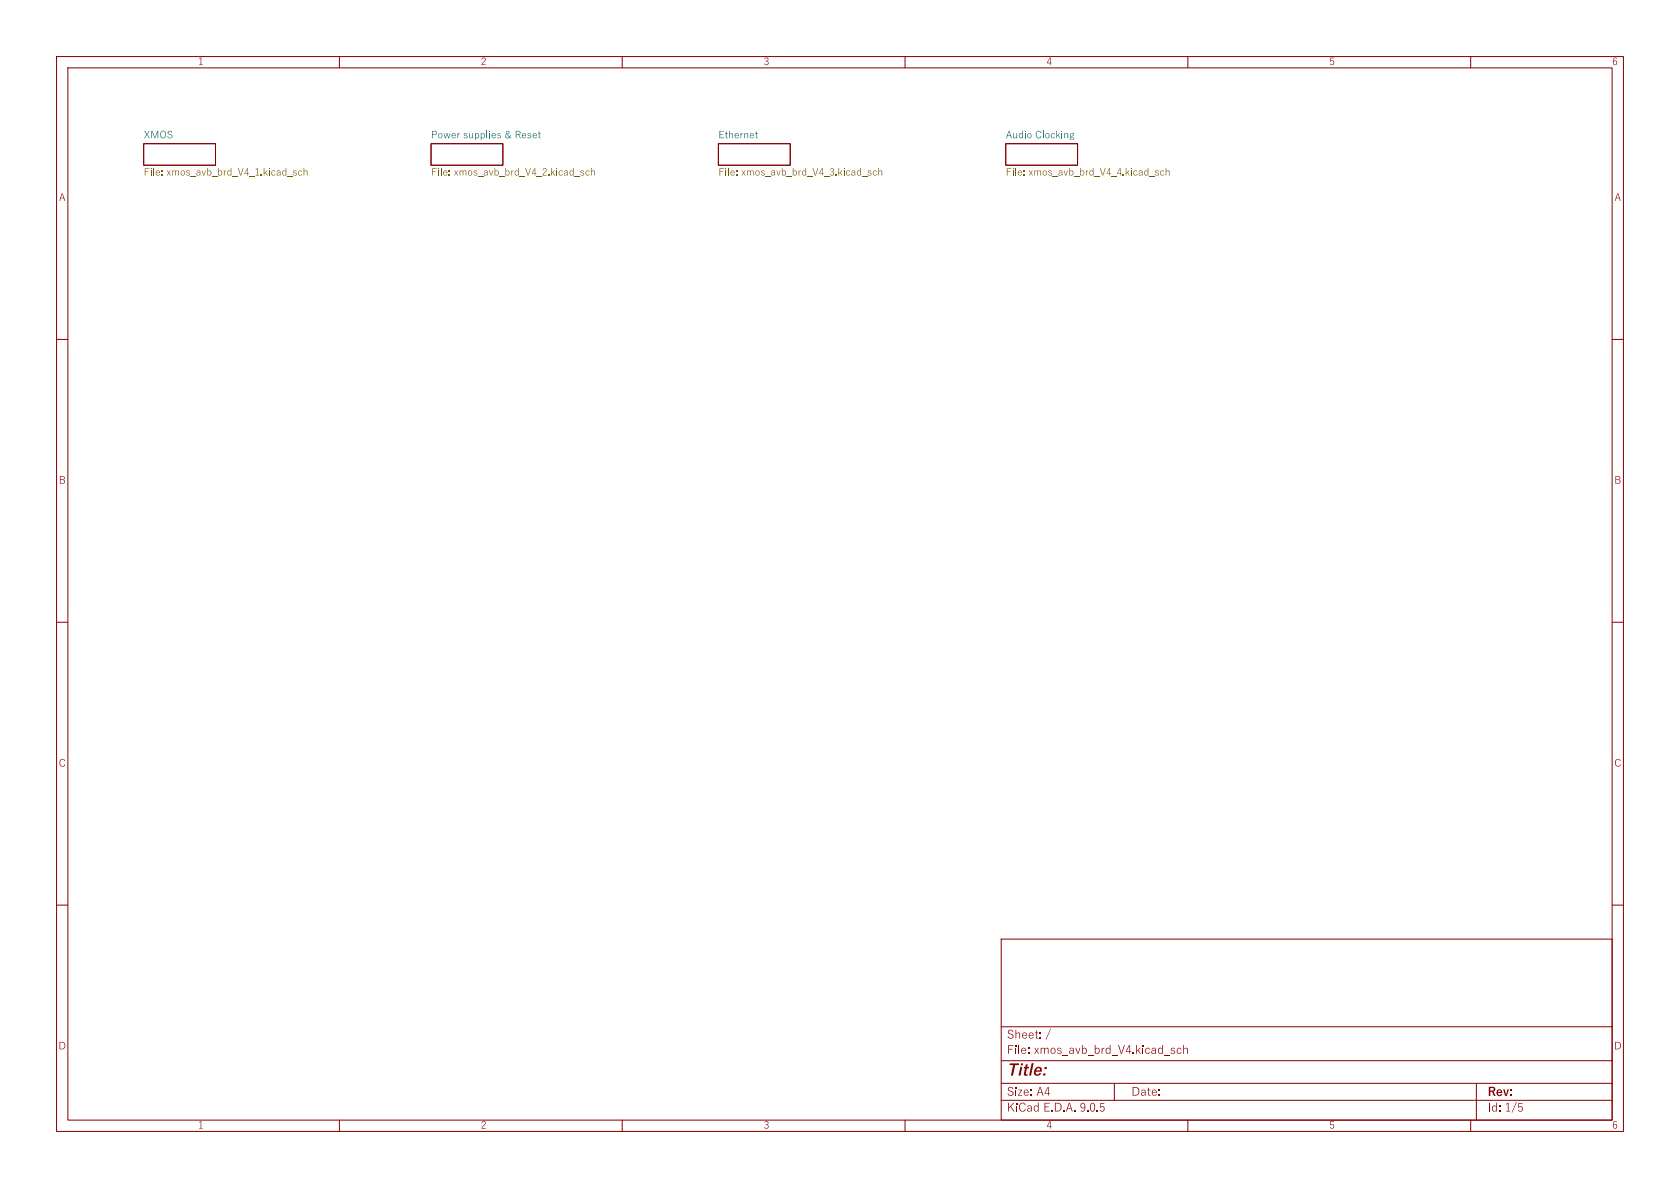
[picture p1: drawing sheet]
<svg xmlns="http://www.w3.org/2000/svg" width="297mm" height="210mm" viewBox="0 0 297 210" stroke-linecap="round" stroke-linejoin="round" font-family="sans-serif">
<g fill="none" stroke="#840000" stroke-width=".18">
<path d="M10 10h277v190h-277zM12 12h273v186h-273zM60 10v2M110 10v2M160 10v2M210 10v2M260 10v2M10 60h2M285 60h2M10 110h2M285 110h2M10 160h2"/>
<path d="M177 166h108v32h-108zM285 160h2M60 198v2M110 198v2M160 198v2M177 194.5h108M177 191.5h108M210 198v2M260 198v2"/>
</g>
<path d="M268.1 194.8h.1l-.9 1.9h-.1z" fill="#840000"/>
<path d="M177 187.5h108M177 181.5h108" fill="none" stroke="#840000" stroke-width=".18"/>
<path d="M185.7 181.9h.1l-.8 1.9h-.1z" fill="#840000"/>
<path d="M25.4 25.4h12.7v3.8h-12.7zM76.2 25.4h12.7v3.8h-12.7zM127 25.4h12.7v3.8h-12.7zM177.8 25.4h12.7v3.8h-12.7zM197 191.5v3M261 191.5v6.5" fill="none" stroke="#840000" stroke-width=".18"/>
<g fill="#725600">
<path d="M127.2 29.7h.8v.1h-.7v.5h.5v.1h-.5v.6h-.1z"/>
<path d="M128.2 29.8h.2v.1h-.2z"/>
<path d="M128.7 29.7h.1v1.3h-.1z"/>
<path d="M138.2 29.7h.1v.6a.42 .42 0 0 1 .7 .2 .42 .42 0 0 1-.5 .5l-.2-.1-.1 .1v-.6h.1l.1 .4a.31 .31 0 0 0 .5-.2 .31 .31 0 0 0-.5-.3l-.2 .1z"/>
<path d="M140.2 29.7h.1v.6a.42 .42 0 0 1 .6 .2 .42 .42 0 0 1-.5 .5l-.1-.1-.1 .1v-.6h.1v.4a.31 .31 0 0 0 .5-.2 .31 .31 0 0 0-.5-.3l-.1 .1z"/>
<path d="M142.4 29.7h.1v1.3l-.1-.1-.3 .1-.3-.2v-.2h.1l.1 .3h.3l.1-.1-.1-.5-.3-.1-.1 .4a.26 .26 0 0 1-.1-.3 .26 .26 0 0 1 .3-.2l.3 .2z"/>
<path d="M143.6 29.7h.2l.3 1.2 .4-1.2h.2l-.5 1.3h-.1z"/>
<path d="M145.3 29.7h.1v.9h.2l-.2 .1v.3h-.1v-.3h-.5v-.1h.5v-.8l-.4 .8h-.1z"/>
<path d="M146.8 29.8a.33 .33 0 0 1 .6 0 .33 .33 0 0 1-.2 .6 .38 .38 0 0 1 .1 .6 .38 .38 0 0 1-.6-.2h.1a.29 .29 0 0 0 .4 .1 .29 .29 0 0 0 .1-.4 .29 .29 0 0 0-.4-.1v-.1a.26 .26 0 0 0 .4-.1 .26 .26 0 0 0-.1-.4 .26 .26 0 0 0-.4 .2h-.1z"/>
<path d="M148.2 29.7h.1v.9l.6-.5-.3 .4 .3 .5h-.1l-.3-.5-.2 .2v.3h-.1z"/>
<path d="M149.1 29.8h.2v.1h-.2z"/>
<path d="M152.1 29.7h.1v1.3l-.1-.1-.3 .1-.3-.2v-.2h.1l.1 .3h.3l.1-.1-.1-.5-.3-.1-.1 .4a.26 .26 0 0 1-.1-.3 .26 .26 0 0 1 .3-.2l.3 .2z"/>
<path d="M155.3 29.7h.1v.6l.2-.2 .3 .1 .1 .8h-.2v-.6a.23 .23 0 0 0-.2-.2 .23 .23 0 0 0-.2 .2v.6h-.1z"/>
</g>
<path d="M177.8 25.4h12.7v3.8h-12.7z" fill="none" stroke="#840000" stroke-width=".18"/>
<g fill="#725600">
<path d="M178 29.7h.8v.1h-.7v.5h.5v.1h-.5v.6h-.1z"/>
<path d="M179 29.8h.2v.1h-.2z"/>
<path d="M179.5 29.7h.1v1.3h-.1z"/>
<path d="M189 29.7h.1v.6a.42 .42 0 0 1 .7 .2 .42 .42 0 0 1-.5 .5l-.2-.1-.1 .1v-.6h.1l.1 .4a.31 .31 0 0 0 .5-.2 .31 .31 0 0 0-.5-.3l-.2 .1z"/>
<path d="M191 29.7h.1v.6a.42 .42 0 0 1 .6 .2 .42 .42 0 0 1-.5 .5l-.1-.1-.1 .1v-.6h.1v.4a.31 .31 0 0 0 .5-.2 .31 .31 0 0 0-.5-.3l-.1 .1z"/>
<path d="M193.2 29.7h.1v1.3l-.1-.1-.3 .1-.3-.2v-.2h.1l.1 .3h.3l.1-.1-.1-.5-.3-.1-.1 .4a.26 .26 0 0 1-.1-.3 .26 .26 0 0 1 .3-.2l.3 .2z"/>
<path d="M194.4 29.7h.2l.3 1.2 .4-1.2h.2l-.5 1.3h-.1z"/>
<path d="M196.1 29.7h.1v.9h.2l-.2 .1v.3h-.1v-.3h-.5v-.1h.5v-.8l-.4 .8h-.1z"/>
<path d="M198 29.7h.1v.9h.2l-.2 .1v.3h-.1v-.3h-.5v-.1h.5v-.8l-.4 .8h-.1z"/>
<path d="M199 29.7h.1v.9l.6-.5-.3 .4 .3 .5h-.1l-.3-.5-.2 .2v.3h-.1z"/>
<path d="M199.9 29.8h.2v.1h-.2z"/>
<path d="M202.9 29.7h.1v1.3l-.1-.1-.3 .1-.3-.2v-.2h.1l.1 .3h.3l.1-.1-.1-.5-.3-.1-.1 .4a.26 .26 0 0 1-.1-.3 .26 .26 0 0 1 .3-.2l.3 .2z"/>
<path d="M206.1 29.7h.1v.6l.2-.2 .3 .1 .1 .8h-.2v-.6a.23 .23 0 0 0-.2-.2 .23 .23 0 0 0-.2 .2v.6h-.1z"/>
</g>
<path d="M25.4 25.4h12.7v3.8h-12.7z" fill="none" stroke="#840000" stroke-width=".18"/>
<g fill="#725600">
<path d="M25.6 29.7h.8v.1h-.7v.5h.5v.1h-.5v.6h-.1z"/>
<path d="M26.6 29.8h.2v.1h-.2z"/>
<path d="M27.1 29.7h.1v1.3h-.1z"/>
<path d="M36.6 29.7h.1v.6a.42 .42 0 0 1 .7 .2 .42 .42 0 0 1-.5 .5l-.2-.1-.1 .1v-.6h.1l.1 .4a.31 .31 0 0 0 .5-.2 .31 .31 0 0 0-.5-.3l-.2 .1z"/>
<path d="M38.6 29.7h.1v.6a.42 .42 0 0 1 .6 .2 .42 .42 0 0 1-.5 .5l-.1-.1-.1 .1v-.6h.1v.4a.31 .31 0 0 0 .5-.2 .31 .31 0 0 0-.5-.3l-.1 .1z"/>
<path d="M40.8 29.7h.1v1.3l-.1-.1-.3 .1-.3-.2v-.2h.1l.1 .3h.3l.1-.1-.1-.5-.3-.1-.1 .4a.26 .26 0 0 1-.1-.3 .26 .26 0 0 1 .3-.2l.3 .2z"/>
<path d="M42 29.7h.2l.3 1.2 .4-1.2h.2l-.5 1.3h-.1z"/>
<path d="M43.7 29.7h.1v.9h.2l-.2 .1v.3h-.1v-.3h-.5v-.1h.5v-.8l-.4 .8h-.1z"/>
<path d="M45.2 29.9l.4-.2v1.2l.2 .1h-.6v-.1h.3v-1l-.3 .1z"/>
<path d="M46.6 29.7h.1v.9l.6-.5-.3 .4 .3 .5h-.1l-.3-.5-.2 .2v.3h-.1z"/>
<path d="M47.5 29.8h.2v.1h-.2z"/>
<path d="M50.5 29.7h.1v1.3l-.1-.1-.3 .1-.3-.2v-.2h.1l.1 .3h.3l.1-.1-.1-.5-.3-.1-.1 .4a.26 .26 0 0 1-.1-.3 .26 .26 0 0 1 .3-.2l.3 .2z"/>
<path d="M53.7 29.7h.1v.6l.2-.2 .3 .1 .1 .8h-.2v-.6a.23 .23 0 0 0-.2-.2 .23 .23 0 0 0-.2 .2v.6h-.1z"/>
</g>
<path d="M76.2 25.4h12.7v3.8h-12.7z" fill="none" stroke="#840000" stroke-width=".18"/>
<g fill="#725600">
<path d="M76.4 29.7h.8v.1h-.7v.5h.5v.1h-.5v.6h-.1z"/>
<path d="M77.4 29.8h.2v.1h-.2z"/>
<path d="M77.9 29.7h.1v1.3h-.1z"/>
<path d="M87.4 29.7h.1v.6a.42 .42 0 0 1 .7 .2 .42 .42 0 0 1-.5 .5l-.2-.1-.1 .1v-.6h.1l.1 .4a.31 .31 0 0 0 .5-.2 .31 .31 0 0 0-.5-.3l-.2 .1z"/>
<path d="M89.4 29.7h.1v.6a.42 .42 0 0 1 .6 .2 .42 .42 0 0 1-.5 .5l-.1-.1-.1 .1v-.6h.1v.4a.31 .31 0 0 0 .5-.2 .31 .31 0 0 0-.5-.3l-.1 .1z"/>
<path d="M91.6 29.7h.1v1.3l-.1-.1-.3 .1-.3-.2v-.2h.1l.1 .3h.3l.1-.1-.1-.5-.3-.1-.1 .4a.26 .26 0 0 1-.1-.3 .26 .26 0 0 1 .3-.2l.3 .2z"/>
<path d="M92.8 29.7h.2l.3 1.2 .4-1.2h.2l-.5 1.3h-.1z"/>
<path d="M94.5 29.7h.1v.9h.2l-.2 .1v.3h-.1v-.3h-.5v-.1h.5v-.8l-.4 .8h-.1z"/>
<path d="M96 29.8a.38 .38 0 0 1 .6 .1 .38 .38 0 0 1-.2 .6l-.4 .4h.7v.1h-.8l.5-.7a.26 .26 0 0 0 0-.4 .26 .26 0 0 0-.4 .2h-.1z"/>
<path d="M97.4 29.7h.1v.9l.6-.5-.3 .4 .3 .5h-.1l-.3-.5-.2 .2v.3h-.1z"/>
<path d="M98.3 29.8h.2v.1h-.2z"/>
<path d="M101.3 29.7h.1v1.3l-.1-.1-.3 .1-.3-.2v-.2h.1l.1 .3h.3l.1-.1-.1-.5-.3-.1-.1 .4a.26 .26 0 0 1-.1-.3 .26 .26 0 0 1 .3-.2l.3 .2z"/>
<path d="M104.5 29.7h.1v.6l.2-.2 .3 .1 .1 .8h-.2v-.6a.23 .23 0 0 0-.2-.2 .23 .23 0 0 0-.2 .2v.6h-.1z"/>
</g>
<text font-size="2.8" fill="#840000" x="178" y="190.9">Title:</text>
<g font-size="2.1" fill="#840000">
<text x="178" y="184.2">Sheet: /</text>
<text x="178" y="186.9">File: xmos_avb_brd_V4.kicad_sch</text>
<text x="178" y="197.1">KiCad E.D.A. 9.0.5</text>
<text x="178" y="194.3">Size: A4</text>
<text x="200" y="194.3">Date:</text>
<text x="263" y="194.3">Rev:</text>
<text x="263" y="197.1">Id: 1/5</text>
</g>
<g font-size="1.8" fill="#840000">
<text x="35" y="12">1</text>
<text x="85" y="12">2</text>
<text x="135" y="12">3</text>
<text x="185" y="12">4</text>
<text x="235" y="12">5</text>
<text x="285" y="12">6</text>
<text x="10.4" y="36">A</text>
<text x="285.4" y="36">A</text>
<text x="10.4" y="86">B</text>
<text x="285.4" y="86">B</text>
<text x="10.4" y="136">C</text>
<text x="285.4" y="136">C</text>
<text x="10.3" y="186">D</text>
<text x="285.3" y="186">D</text>
<text x="35" y="200">1</text>
<text x="85" y="200">2</text>
<text x="135" y="200">3</text>
<text x="185" y="200">4</text>
<text x="235" y="200">5</text>
<text x="285" y="200">6</text>
</g>
<g font-size="1.8" fill="#006464">
<text x="25.4" y="24.7">XMOS</text>
<text x="76.2" y="24.7">Power supplies &amp; Reset</text>
<text x="127" y="24.7">Ethernet</text>
<text x="177.8" y="24.7">Audio Clocking</text>
</g>
<g font-size="1.8" fill="#725600">
<text x="25.4" y="31.8">File: xmos_avb_brd_V4_1.kicad_sch</text>
<text x="76.2" y="31.8">File: xmos_avb_brd_V4_2.kicad_sch</text>
<text x="127" y="31.8">File: xmos_avb_brd_V4_3.kicad_sch</text>
<text x="177.8" y="31.8">File: xmos_avb_brd_V4_4.kicad_sch</text>
</g>
</svg>
